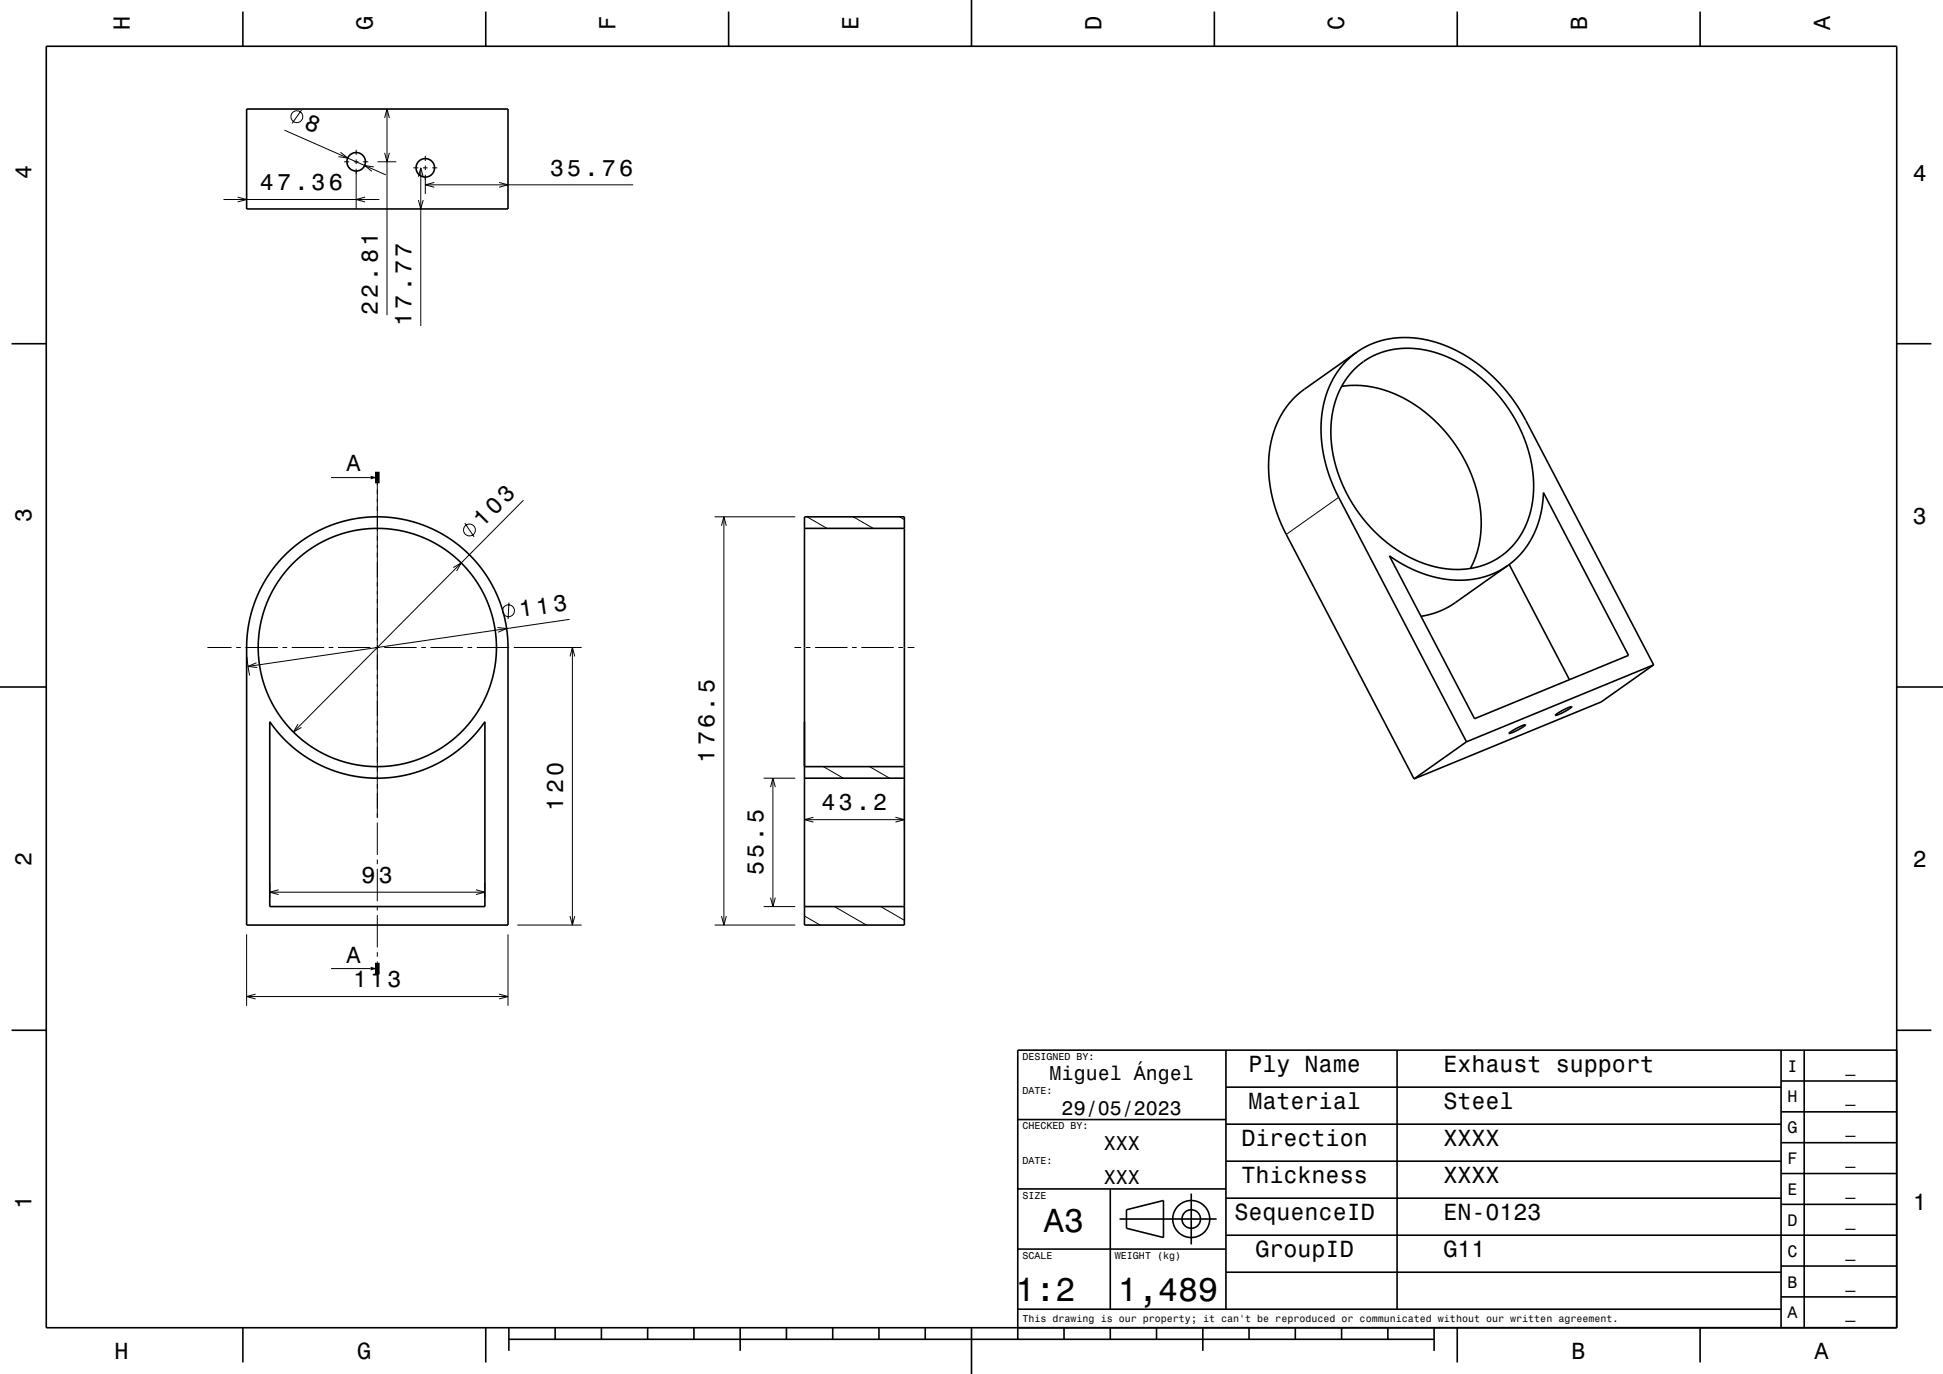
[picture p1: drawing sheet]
<svg xmlns="http://www.w3.org/2000/svg" width="420mm" height="297mm" viewBox="0 0 420 297" stroke-linecap="round" stroke-linejoin="round" font-family="sans-serif">
<g fill="none" stroke="#000" stroke-width=".22">
<path d="M61.5 28.1l21.9 9.7M65.2 23.8l-2.1 2.9M73.6 32.9l1.6 1.3-2-.3M74.4 35h1.1M76.5 35h1M77 32.4v1.1M77 34.5v1M77 36.5v8.6M78.5 35h1.1M80.8 36.1l-2-.3 1.6 1.2M81.6 35h4.1M83.1 33l.6 2 .5-2"/>
<path d="M83.1 25.5l.6-1.9 .5 1.9M83.7 23.6v44.5M89.3 36.3h1.1M90.4 38.2l.6-1.9 .5 1.9M91 36.3v34.2M91.4 36.3h1M91.9 33.7v1.1M91.9 35.8v1M91.9 37.8v4.2M91.9 40h45M93.4 36.3h1.1M93.9 39.4l-2 .6 2 .5"/>
<path d="M107.9 39.4l1.9 .6-1.9 .5M48.3 43.1h33.7M51.4 42.6l1.9 .5-1.9 .5M78.9 42.6l-1.9 .5 1.9 .5M90.4 43.2l.6 2 .5-2M71.6 103.2h8.5M81.6 103.2v73.6M100.5 113.1l2 2.9M113.2 108.1l-49.8 50.1M154.5 111.7h17.4M156 113.6l.5-1.9 .5 1.9M156.5 111.7v88.3"/>
<path d="M174.4 111.7l4.4 2.5M184.4 111.7l4.4 2.5M194.4 111.7l1.1 .6M289.4 107.5l-11.4 8M44.8 140h5.3M51.1 140h1M53.1 140h7M61.1 140h1M63.1 140h7M71.1 140h1M73.1 140h7M81.1 140h1"/>
<path d="M83.1 140h7M91.1 140h1M93.1 140h7M98 122.7l1.7-1-1 1.7M101.1 140h1M103.1 140h7M107.5 135.6l2 .3-1.8 .8M110 130.2l-.2 3.6M111.1 140h14.6M123.1 133.9l-69.5 10.2M123.7 140v60M171.7 140h1.5"/>
<path d="M174.2 140h1M176.2 140h7M184.2 140h1M186.2 140h7M194.2 140h1M196.2 140h1.5M53.4 142l.6 4M55.4 143.3l-1.8 .8 2 .2M64.4 156.5l-1 1.7 1.8-1M123.2 141.9l.5-1.9 .5 1.9M81.6 177.8v7M165.1 168.2h6.8"/>
<path d="M166.6 170.1l.5-1.9 .5 1.9M167.1 168.2v27.8M173.9 177.2h21.6M175.8 176.7l-1.9 .5 1.9 .5M178 165.7l4.3 2.5M188 165.7l4.3 2.5M193.6 176.7l1.9 .5-1.9 .5M195.5 170.2v9M58.3 190.9v3.1M58.3 192.9h46.5M60.2 192.3l-1.9 .6 1.9 .5M81.6 185.8v1"/>
<path d="M81.6 187.8v7M81.6 195.8v1M81.6 197.8v7M102.9 192.3l1.9 .6-1.9 .5M104.8 190.9v3.1M111.8 200h13.9M123.2 198l.5 2 .5-2M154.5 200h17.4M156 198l.5 2 .5-2M165.1 196h6.8M166.6 194l.5 2 .5-2M173.9 198l3.4 2"/>
<path d="M180.4 196l6.9 4M190.4 196l5.1 2.9M53.3 202v15.4M53.3 215.4h56.5M55.2 214.9l-1.9 .5 1.9 .5M71.6 209.4h8.5M81.6 205.8v1M81.6 207.8v.3M107.9 214.9l1.9 .5-1.9 .5M109.8 202v15.4"/>
<circle cx="64.2" cy="25.2" r="1.28"/>
<circle cx="101.5" cy="114.6" r="1.28"/>
<circle cx="109.9" cy="132" r="1.28"/>
</g>
<g fill="none" stroke="#000" stroke-width=".35">
<path d="M10 10h400v277h-400zM52.5 2.5v7.5M105 2.5v7.5M157.5 2.5v7.5M210 0v10M262.5 2.5v7.5M315 2.5v7.5M367.5 2.5v7.5M53.3 23.6h56.5v21.6h-56.5zM2.5 74.3h7.5M292.7 79.9l1.6-1.4 1.7-1.1 1.9-.9 1.8-.7 2.2-.4 2-.1h1.8l2.4 .4 2.3 .5 2.1 .8 2.1 1 2.3 1.3 3.6 2.7 1.8 1.7 2 2.3 2.9 4.1 2.3 4.6 1.4 4.9 .6 4.6v2.2l-.3 2.4-.4 2.1-.8 2.1-.9 2-1.1 1.7-1.2 1.5-1.4 1.3-1.5 1.1-1.7 .9-1.8 .8-2.1 .5-1.8 .2-2.2 .1-4-.6-4.3-1.4-4.1-2.3-3.6-2.8-3.4-3.6-2.9-4.1-2.1-4.2-1.5-4.6-.7-4.6 .1-4.3 .9-4.1 1.5-3.3 1.1-1.7zM293.3 76.1l-2.3 2-2.1 2.6-1.5 2.8-1 2.9-.7 3.2-.1 3.7 .3 3.9 .8 3.5 1.1 3.5 1.4 2.9 27.8 53.2"/>
<path d="M293.3 76.1l1.5-.9 1.9-.9 3.6-1 4-.3 4.2 .5 4.3 1.3 4.1 2.1 3.9 2.8 3.3 3.1 2.8 3.4 2.7 4.2 27.8 53.3M293.3 76.1l-12.1 8.6-2 1.9-1.5 1.9-1.7 3.2-1.3 4-.5 4.1 .2 4.5 .5 2.6 .7 2.8 2 5 28.1 53.7M410 74.3h7.5M290 83.5l2.9-.2 3.4 .3 3.4 .9 3.2 1.3 3.2 1.9 3.1 2.4 2.8 2.7 2.3 3 2 3.1 1.7 3.6 1.3 3.7 .6 3.5 .3 3.6-.3 3.5-.8 3.1-1.3 3M61.6 119.9l2.5-2.1 2.6-1.9 2.7-1.4 3-1.2 3.1-.9 2.9-.5 3.5-.2 3.3 .2 3.4 .7 2.9 .9 2.9 1.3 2.8 1.7 2.4 1.8 2.2 2 2.2 2.5 1.9 2.9 1.6 3.1 1.1 3 .8 3.2 .4 3.5v61.5h-56.5v-60l.1-2.8 .9-4.7 .8-2.3 .9-2.3 1.2-2.2 1.4-2.1zM173.9 111.7h21.6v88.3h-21.6zM173.9 114.2h21.6M300.3 120.2l2.9 1.8 2.7 1.3 2.7 1 3 .8 2.7 .3h2.9l2.6-.4 2.6-.8 2.4-1.2 2.2-1.6 1.9-1.9 1.6-2.2 1.3-2.4 1-2.7 .6-3 .2-2.7 18.4 35.2-33.3 13.7zM325.9 122.3l-12.5 8.7-3 1.4-3.2 .8M326.2 122l13 24.9M0 148.5h10M58.3 156l2 2.6 2.5 2.5 2.5 2 3 1.8 3.2 1.5 3.1 .9 3.2 .7 3.5 .2 3.4-.2 3.5-.6 3.1-.9 3.2-1.4 2.8-1.7 2.8-2.1 2.5-2.5 2.2-2.8v40h-46.5z"/>
<path d="M326.3 158.4l1.9-1.2 1.5-.5-2 1.3-1.5 .6zM336.3 154.5l1.9-1.2 1.6-.5-2.1 1.3-1.5 .5zM357.4 143.7l-40.4 16.6M357.4 143.7l-11.3 8-40.4 16.7M410 148.5h10M173.9 165.7h21.6M173.9 168.2h21.6M317 160.3l-11.3 8.1M173.9 196h21.6M2.5 222.7h7.5M265 235h120M265 227v56"/>
<path d="M302 227v56M385 233.7h25M385 227v60M390 227v60M410 222.7h7.5M410 227h-190v62.5M220 257h45M220 242h45M240 257v26M257.5 258v11M265 259h120M265 251h120"/>
<path d="M265 243h120M385 253.7h25M385 247h25M385 240.3h25M220 270h45M242 263.5h21M243.5 261.5l8-2v8l-8-2zM265 275h120M265 267h145M385 273.7h25M385 260.3h25M52.5 287v7.5"/>
<path d="M105 287v7.5M110 289.5h200M110 287v5M120 287v2.5M130 287v2.5M140 287v2.5M150 287v2.5M160 287v5M170 287v2.5M180 287v2.5M190 287v2.5M200 287v2.5"/>
<path d="M210 287v10M220 283h165M230 287v2.5M240 287v2.5M250 287v2.5M260 287v5M270 287v2.5M280 287v2.5M290 287v2.5M300 287v2.5M310 287v5M315 287v7.5"/>
<path d="M367.5 287v7.5M385 280.3h25"/>
<circle cx="77" cy="35" r="2"/>
<circle cx="91.9" cy="36.3" r="2"/>
<circle cx="81.6" cy="140" r="25.7"/>
<circle cx="257.5" cy="263.5" r="2"/>
<circle cx="257.5" cy="263.5" r="4"/>
</g>
<path d="M81.6 102v2.5M81.6 208.1v2.5" fill="none" stroke="#000" stroke-width="1" stroke-linecap="butt"/>
<g fill="#000">
<path d="M80.1 102.8l1.5 .4-1.5 .4z" fill-rule="evenodd"/>
<path d="M80.1 209l1.5 .4-1.5 .4z" fill-rule="evenodd"/>
</g>
<g font-size="7.2">
<text x="225.7" y="266.3">A3</text>
<text x="219.5" y="281.3">1:2</text>
<text x="241.7" y="281.3">1,489</text>
</g>
<text font-size="5.1" x="65.6" y="27.7" transform="rotate(23 65.6 27.7)">8</text>
<g font-size="5">
<text x="28.1" y="6.5" transform="rotate(-90 28.1 6.5)">H</text>
<text x="80.6" y="6.5" transform="rotate(-90 80.6 6.5)">G</text>
<text x="133.1" y="6.5" transform="rotate(-90 133.1 6.5)">F</text>
<text x="185.6" y="6.5" transform="rotate(-90 185.6 6.5)">E</text>
<text x="238.1" y="6.5" transform="rotate(-90 238.1 6.5)">D</text>
<text x="290.6" y="6.5" transform="rotate(-90 290.6 6.5)">C</text>
<text x="343.1" y="6.5" transform="rotate(-90 343.1 6.5)">B</text>
<text x="395.6" y="6.5" transform="rotate(-90 395.6 6.5)">A</text>
<text x="6.8" y="38.7" transform="rotate(-90 6.8 38.7)">4</text>
<text x="56.2" y="41.1">47.36</text>
<text x="118.9" y="38">35.76</text>
<text x="413.5" y="39">4</text>
<text x="81.7" y="68.1" transform="rotate(-90 81.7 68.1)">22.81</text>
<text x="89" y="70.5" transform="rotate(-90 89 70.5)">17.77</text>
<text x="74.9" y="101.9">A</text>
<text x="6.8" y="112.9" transform="rotate(-90 6.8 112.9)">3</text>
<text x="413.5" y="113.2">3</text>
<text x="104.3" y="114.2" transform="rotate(-45 104.3 114.2)">103</text>
<text x="112.4" y="133.4" transform="rotate(-8 112.4 133.4)">113</text>
<text x="154.5" y="164.8" transform="rotate(-90 154.5 164.8)">176.5</text>
<text x="121.7" y="175.2" transform="rotate(-90 121.7 175.2)">120</text>
<text x="177.6" y="175.2">43.2</text>
<text x="6.8" y="187.1" transform="rotate(-90 6.8 187.1)">2</text>
<text x="78.2" y="190.9">93</text>
<text x="165.1" y="189.2" transform="rotate(-90 165.1 189.2)">55.5</text>
<text x="413.5" y="187.4">2</text>
<text x="74.9" y="208.1">A</text>
<text x="76.3" y="213.4">113</text>
<text x="269.9" y="231.8">Ply Name</text>
<text x="312" y="231.8">Exhaust support</text>
<text x="269.9" y="239.8">Material</text>
<text x="312" y="239.8">Steel</text>
<text x="268.3" y="247.8">Direction</text>
<text x="312" y="247.8">XXXX</text>
<text x="268.3" y="255.8">Thickness</text>
<text x="312" y="255.8">XXXX</text>
<text x="6.8" y="261.3" transform="rotate(-90 6.8 261.3)">1</text>
<text x="266.8" y="263.8">SequenceID</text>
<text x="312" y="263.8">EN-0123</text>
<text x="413.5" y="261.6">1</text>
<text x="271.4" y="271.8">GroupID</text>
<text x="312" y="271.8">G11</text>
<text x="24.7" y="293.8">H</text>
<text x="77.2" y="293.8">G</text>
<text x="339.7" y="293.8">B</text>
<text x="392.2" y="293.8">A</text>
</g>
<g font-size="4.3">
<text x="226.9" y="233.5">Miguel Ángel</text>
<text x="229.5" y="241">29/05/2023</text>
<text x="238.6" y="248.5">XXX</text>
<text x="238.6" y="256">XXX</text>
</g>
<g font-size="3.6">
<text x="386.4" y="231.6">I</text>
<text x="398.9" y="231.6">_</text>
<text x="386.4" y="238.3">H</text>
<text x="398.9" y="238.3">_</text>
<text x="386.4" y="245">G</text>
<text x="398.9" y="245">_</text>
<text x="386.4" y="251.6">F</text>
<text x="398.9" y="251.6">_</text>
<text x="386.4" y="258.3">E</text>
<text x="398.9" y="258.3">_</text>
<text x="386.4" y="265">D</text>
<text x="398.9" y="265">_</text>
<text x="386.4" y="271.6">C</text>
<text x="398.9" y="271.6">_</text>
<text x="386.4" y="278.3">B</text>
<text x="398.9" y="278.3">_</text>
<text x="386.4" y="285">A</text>
<text x="398.9" y="285">_</text>
</g>
<g font-size="2.2">
<text x="221" y="229.1">DESIGNED BY:</text>
<text x="221" y="236.6">DATE:</text>
<text x="221" y="244.1">CHECKED BY:</text>
<text x="221" y="251.6">DATE:</text>
<text x="221" y="259.1">SIZE</text>
<text x="221" y="272.1">SCALE</text>
<text x="241" y="272.1">WEIGHT (kg)</text>
<text x="221" y="285.8">This drawing is our property; it can't be reproduced or communicated without our written agreement.</text>
</g>
</svg>
